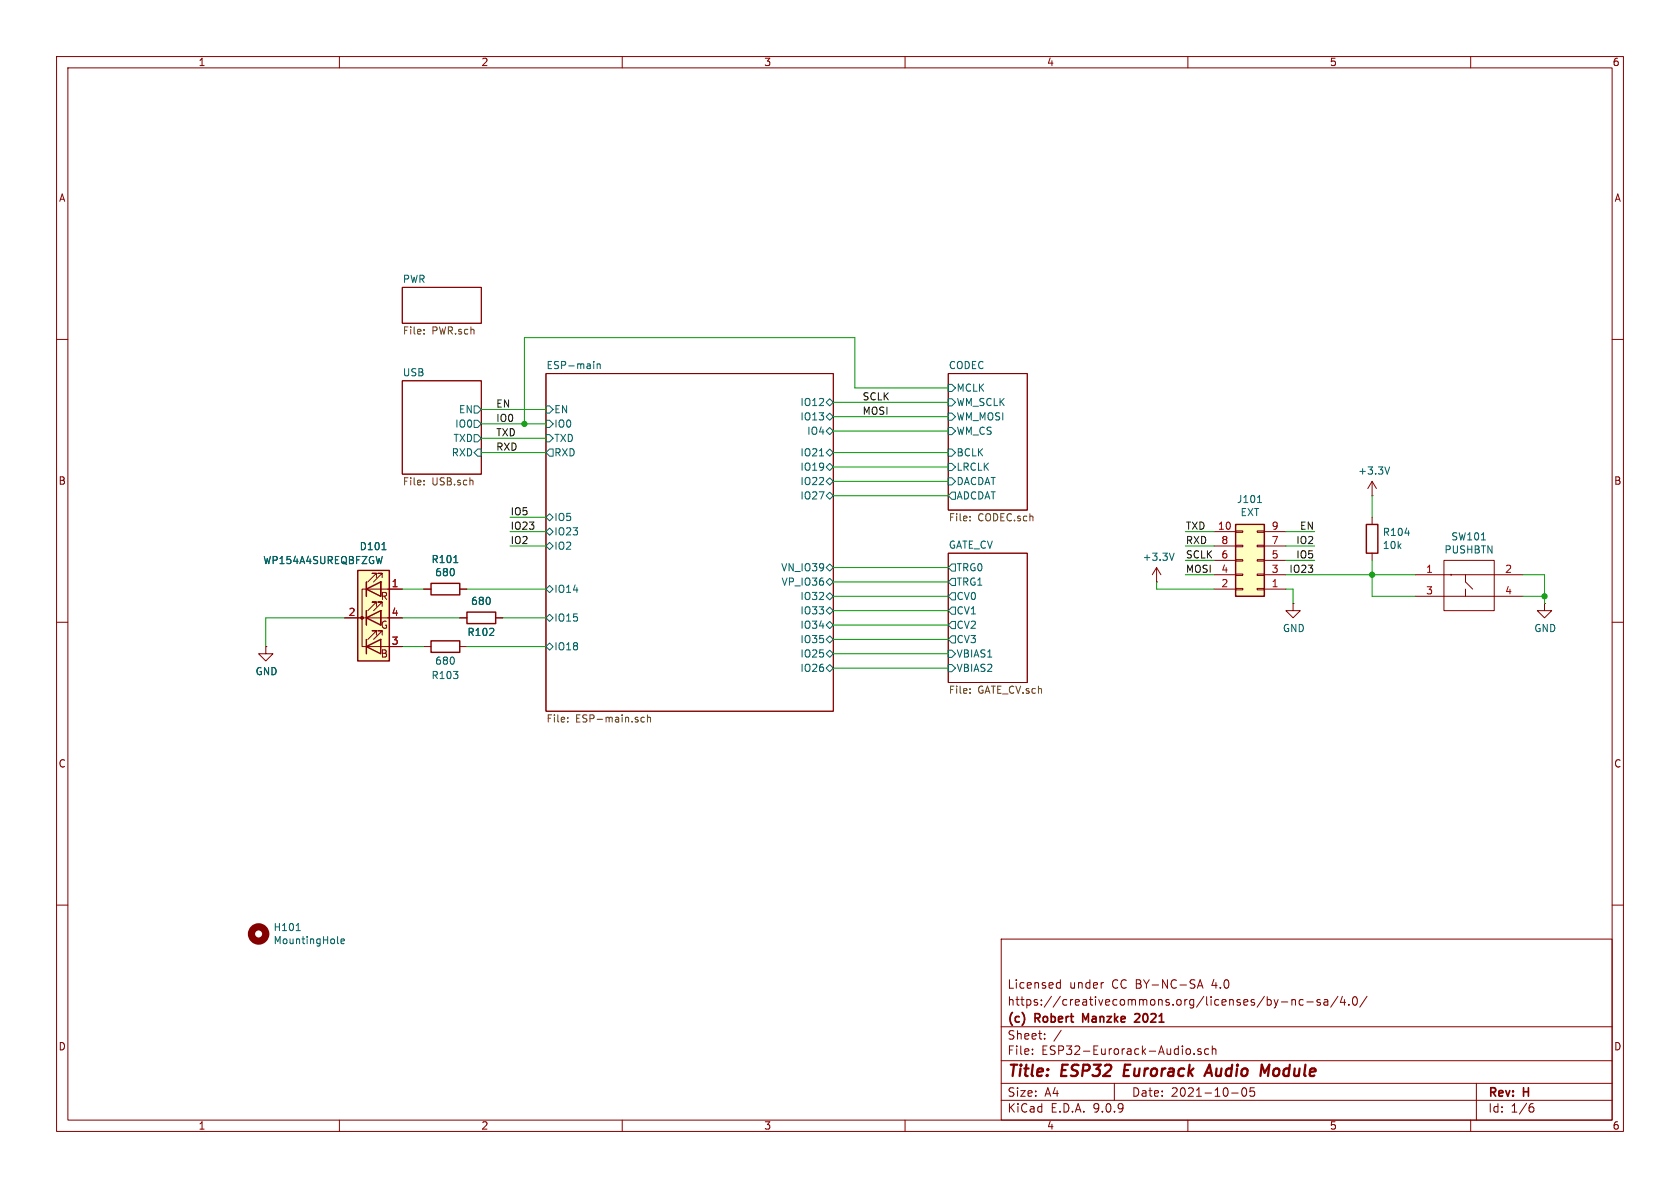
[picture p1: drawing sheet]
EESchema Schematic File Version 4
EELAYER 30 0
EELAYER END
$Descr A4 11693 8268
encoding utf-8
Sheet 1 6
Title "ESP32 Eurorack Audio Module"
Date "2021-10-05"
Rev "H"
Comp "(c) Robert Manzke 2021"
Comment1 "https://creativecommons.org/licenses/by-nc-sa/4.0/"
Comment2 "Licensed under CC BY-NC-SA 4.0"
Comment3 ""
Comment4 ""
$EndDescr
$Sheet
S 3800 2600 2000 2350
U 5B66F258
F0 "ESP-main" 50
F1 "ESP-main.sch" 50
F2 "TXD" I L 3800 3050 50 
F3 "IO0" I L 3800 2950 50 
F4 "EN" I L 3800 2850 50 
F5 "RXD" O L 3800 3150 50 
F6 "IO21" B R 5800 3150 50 
F7 "IO19" B R 5800 3250 50 
F8 "IO18" B L 3800 4500 50 
F9 "IO5" B L 3800 3600 50 
F10 "IO15" B L 3800 4300 50 
F11 "VN_IO39" B R 5800 3950 50 
F12 "IO34" B R 5800 4350 50 
F13 "IO35" B R 5800 4450 50 
F14 "IO32" B R 5800 4150 50 
F15 "IO33" B R 5800 4250 50 
F16 "IO25" B R 5800 4550 50 
F17 "IO26" B R 5800 4650 50 
F18 "IO27" B R 5800 3450 50 
F19 "IO14" B L 3800 4100 50 
F20 "IO12" B R 5800 2800 50 
F21 "IO13" B R 5800 2900 50 
F22 "IO23" B L 3800 3700 50 
F23 "IO22" B R 5800 3350 50 
F24 "IO4" B R 5800 3000 50 
F25 "VP_IO36" B R 5800 4050 50 
F26 "IO2" B L 3800 3800 50 
$EndSheet
$Sheet
S 2800 2650 550  650 
U 5B81850F
F0 "USB" 50
F1 "USB.sch" 50
F2 "EN" O R 3350 2850 50 
F3 "IO0" O R 3350 2950 50 
F4 "TXD" O R 3350 3050 50 
F5 "RXD" I R 3350 3150 50 
$EndSheet
Wire Wire Line
	3350 2850 3800 2850
Wire Wire Line
	3800 2950 3650 2950
Wire Wire Line
	3350 3050 3800 3050
Wire Wire Line
	3800 3150 3350 3150
$Sheet
S 2800 2000 550  250 
U 5B69D53C
F0 "PWR" 50
F1 "PWR.sch" 50
$EndSheet
$Sheet
S 6600 2600 550  950 
U 5B69D59C
F0 "CODEC" 50
F1 "CODEC.sch" 50
F2 "WM_SCLK" I L 6600 2800 50 
F3 "WM_MOSI" I L 6600 2900 50 
F4 "WM_CS" I L 6600 3000 50 
F5 "BCLK" I L 6600 3150 50 
F6 "DACDAT" I L 6600 3350 50 
F7 "LRCLK" I L 6600 3250 50 
F8 "ADCDAT" O L 6600 3450 50 
F9 "MCLK" I L 6600 2700 50 
$EndSheet
$Sheet
S 6600 3850 550  900 
U 5B6B8BDA
F0 "GATE_CV" 50
F1 "GATE_CV.sch" 50
F2 "CV0" O L 6600 4150 50 
F3 "CV1" O L 6600 4250 50 
F4 "CV2" O L 6600 4350 50 
F5 "CV3" O L 6600 4450 50 
F6 "TRG0" O L 6600 3950 50 
F7 "TRG1" O L 6600 4050 50 
F8 "VBIAS1" I L 6600 4550 50 
F9 "VBIAS2" I L 6600 4650 50 
$EndSheet
Wire Wire Line
	6600 3000 5800 3000
Wire Wire Line
	6600 3250 5800 3250
Wire Wire Line
	6600 3450 5800 3450
Wire Wire Line
	6600 3150 5800 3150
Wire Wire Line
	5800 3350 6600 3350
Wire Wire Line
	2400 4300 1850 4300
Wire Wire Line
	2800 4100 2950 4100
Wire Wire Line
	3200 4300 2800 4300
Wire Wire Line
	2800 4500 2950 4500
Wire Wire Line
	5800 3950 6600 3950
Wire Wire Line
	6600 4050 5800 4050
Wire Wire Line
	5800 4150 6600 4150
Wire Wire Line
	6600 4250 5800 4250
Wire Wire Line
	5800 4350 6600 4350
Wire Wire Line
	6600 4450 5800 4450
Wire Wire Line
	6600 4550 5800 4550
Wire Wire Line
	3250 4100 3800 4100
Wire Wire Line
	3800 4300 3500 4300
Wire Wire Line
	3800 4500 3250 4500
Wire Wire Line
	3550 3600 3800 3600
Wire Wire Line
	3800 3700 3550 3700
$Comp
L Mechanical:MountingHole H101
U 1 1
P 1800 6500
F 0 "H101" H 1900 6546 50  0000 L CNN
F 1 "MountingHole" H 1900 6455 50  0000 L CNN
F 2 "MountingHole:MountingHole_2.7mm_M2.5_ISO7380" H 1800 6500 50  0001 C CNN
F 3 "~" H 1800 6500 50  0001 C CNN
	1    1800 6500
	1    0    0    -1  
$EndComp
$Comp
L Device:LED_RCBG D101
U 1 1
P 2600 4300
F 0 "D101" H 2600 4797 50  0000 C CNN
F 1 "WP154A4SUREQBFZGW" H 2250 4700 50  0000 C CNN
F 2 "LED_THT:LED_D5.0mm-4_RGB_Staggered_Pins" H 2600 4250 50  0001 C CNN
F 3 "~" H 2600 4250 50  0001 C CNN
	1    2600 4300
	1    0    0    -1  
$EndComp
$Comp
L power:GND #PWR0101
U 1 1
P 1850 4500
F 0 "#PWR0101" H 1850 4250 50  0001 C CNN
F 1 "GND" H 1855 4327 50  0000 C CNN
F 2 "" H 1850 4500 50  0001 C CNN
F 3 "" H 1850 4500 50  0001 C CNN
	1    1850 4500
	1    0    0    -1  
$EndComp
Wire Wire Line
	1850 4300 1850 4500
$Comp
L Device:R R101
U 1 1
P 3100 4100
F 0 "R101" V 2893 4100 50  0000 C CNN
F 1 "680" V 2984 4100 50  0000 C CNN
F 2 "Resistor_SMD:R_0402_1005Metric" V 3030 4100 50  0001 C CNN
F 3 "~" H 3100 4100 50  0001 C CNN
	1    3100 4100
	0    1    1    0   
$EndComp
$Comp
L Device:R R102
U 1 1
P 3350 4300
F 0 "R102" V 3450 4300 50  0000 C CNN
F 1 "680" V 3234 4300 50  0000 C CNN
F 2 "Resistor_SMD:R_0402_1005Metric" V 3280 4300 50  0001 C CNN
F 3 "~" H 3350 4300 50  0001 C CNN
	1    3350 4300
	0    1    1    0   
$EndComp
$Comp
L Device:R R103
U 1 1
P 3100 4500
F 0 "R103" V 3300 4500 50  0000 C CNN
F 1 "680" V 3200 4500 50  0000 C CNN
F 2 "Resistor_SMD:R_0402_1005Metric" V 3030 4500 50  0001 C CNN
F 3 "~" H 3100 4500 50  0001 C CNN
	1    3100 4500
	0    1    1    0   
$EndComp
Wire Wire Line
	6600 4650 5800 4650
Wire Wire Line
	6600 2700 5950 2700
Wire Wire Line
	5950 2700 5950 2350
Wire Wire Line
	5950 2350 3650 2350
Wire Wire Line
	3650 2350 3650 2950
Connection ~ 3650 2950
Wire Wire Line
	3650 2950 3350 2950
Text Label 3550 3700 0    50   ~ 0
IO23
Text Label 6000 2800 0    50   ~ 0
SCLK
Text Label 6000 2900 0    50   ~ 0
MOSI
Wire Wire Line
	5800 2800 6600 2800
Wire Wire Line
	5800 2900 6600 2900
$Comp
L power:GND #PWR0106
U 1 1
P 9000 4200
F 0 "#PWR0106" H 9000 3950 50  0001 C CNN
F 1 "GND" H 9005 4027 50  0000 C CNN
F 2 "" H 9000 4200 50  0001 C CNN
F 3 "" H 9000 4200 50  0001 C CNN
	1    9000 4200
	1    0    0    -1  
$EndComp
Wire Wire Line
	8950 4100 9000 4100
Wire Wire Line
	9000 4100 9000 4200
$Comp
L power:+3.3V #PWR0104
U 1 1
P 8050 4050
F 0 "#PWR0104" H 8050 3900 50  0001 C CNN
F 1 "+3.3V" H 8065 4223 50  0000 C CNN
F 2 "" H 8050 4050 50  0001 C CNN
F 3 "" H 8050 4050 50  0001 C CNN
	1    8050 4050
	1    0    0    -1  
$EndComp
Wire Wire Line
	8450 4100 8050 4100
Wire Wire Line
	8050 4100 8050 4050
Wire Wire Line
	8450 3900 8250 3900
Wire Wire Line
	8450 4000 8250 4000
Wire Wire Line
	8950 3900 9150 3900
Text Label 9150 4000 2    50   ~ 0
IO23
Text Label 8250 3900 0    50   ~ 0
SCLK
Text Label 8250 4000 0    50   ~ 0
MOSI
Text Label 9150 3900 2    50   ~ 0
IO5
$Comp
L Connector_Generic:Conn_02x05_Odd_Even J101
U 1 1
P 8750 3900
F 0 "J101" H 8800 3475 50  0000 C CNN
F 1 "EXT" H 8800 3566 50  0000 C CNN
F 2 "Connector_PinHeader_2.54mm:PinHeader_2x05_P2.54mm_Vertical_SMD" H 8750 3900 50  0001 C CNN
F 3 "~" H 8750 3900 50  0001 C CNN
	1    8750 3900
	-1   0    0    1   
$EndComp
Wire Wire Line
	8450 3800 8250 3800
Wire Wire Line
	8450 3700 8250 3700
Wire Wire Line
	8950 3700 9150 3700
Wire Wire Line
	8950 3800 9150 3800
Text Label 3450 3050 0    50   ~ 0
TXD
Text Label 3450 3150 0    50   ~ 0
RXD
Text Label 3450 2950 0    50   ~ 0
IO0
Text Label 3450 2850 0    50   ~ 0
EN
Text Label 8250 3800 0    50   ~ 0
RXD
Text Label 8250 3700 0    50   ~ 0
TXD
Text Label 9150 3700 2    50   ~ 0
EN
Wire Wire Line
	3800 3800 3550 3800
Text Label 3550 3800 0    50   ~ 0
IO2
Text Label 9150 3800 2    50   ~ 0
IO2
Text Label 3550 3600 0    50   ~ 0
IO5
$Comp
L Device:R R104
U 1 1
P 9550 3750
F 0 "R104" H 9620 3796 50  0000 L CNN
F 1 "10k" H 9620 3705 50  0000 L CNN
F 2 "Resistor_SMD:R_0402_1005Metric" V 9480 3750 50  0001 C CNN
F 3 "~" H 9550 3750 50  0001 C CNN
	1    9550 3750
	1    0    0    -1  
$EndComp
Wire Wire Line
	9550 4000 9550 3900
Wire Wire Line
	8950 4000 9550 4000
$Comp
L power:+3.3V #PWR0105
U 1 1
P 9550 3450
F 0 "#PWR0105" H 9550 3300 50  0001 C CNN
F 1 "+3.3V" H 9565 3623 50  0000 C CNN
F 2 "" H 9550 3450 50  0001 C CNN
F 3 "" H 9550 3450 50  0001 C CNN
	1    9550 3450
	1    0    0    -1  
$EndComp
Wire Wire Line
	9550 3450 9550 3600
$Comp
L special-ics:PUSHBTN SW101
U 1 1
P 10050 3850
F 0 "SW101" H 10225 3965 50  0000 C CNN
F 1 "PUSHBTN" H 10225 3874 50  0000 C CNN
F 2 "switches:TactilePB_6x6" H 10050 3850 50  0001 C CNN
F 3 "" H 10050 3850 50  0001 C CNN
	1    10050 3850
	1    0    0    -1  
$EndComp
Wire Wire Line
	9550 4000 9850 4000
Connection ~ 9550 4000
Wire Wire Line
	9550 4000 9550 4150
Wire Wire Line
	9550 4150 9850 4150
$Comp
L power:GND #PWR0107
U 1 1
P 10750 4200
F 0 "#PWR0107" H 10750 3950 50  0001 C CNN
F 1 "GND" H 10755 4027 50  0000 C CNN
F 2 "" H 10750 4200 50  0001 C CNN
F 3 "" H 10750 4200 50  0001 C CNN
	1    10750 4200
	1    0    0    -1  
$EndComp
Wire Wire Line
	10600 4150 10750 4150
Wire Wire Line
	10750 4150 10750 4200
Wire Wire Line
	10600 4000 10750 4000
Wire Wire Line
	10750 4000 10750 4150
Connection ~ 10750 4150
$EndSCHEMATC
